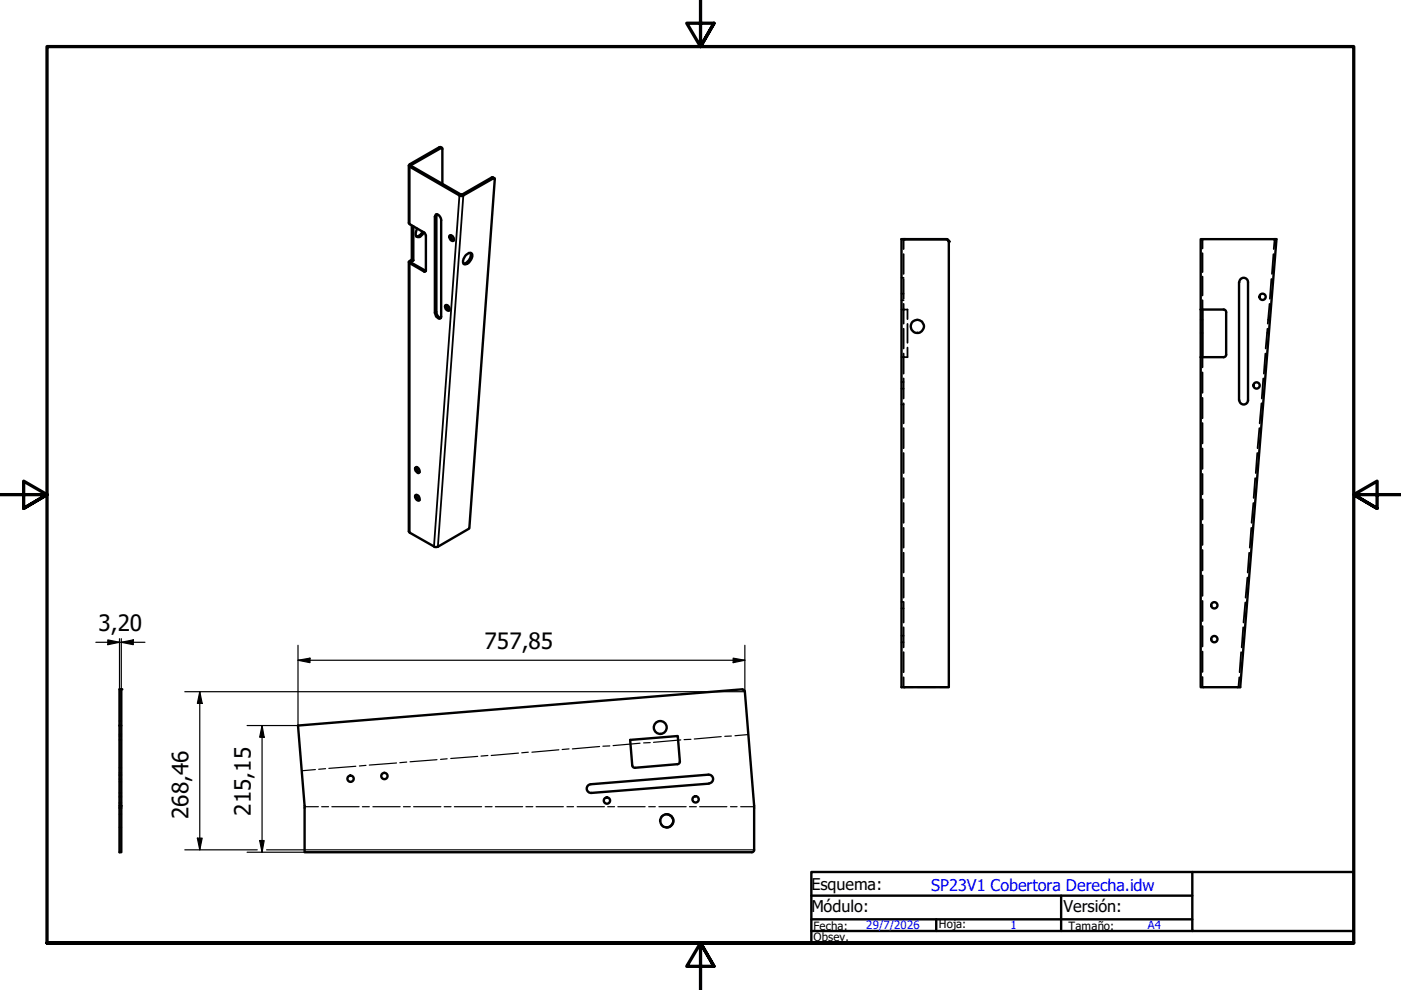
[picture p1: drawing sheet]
<svg xmlns="http://www.w3.org/2000/svg" width="297mm" height="210mm" viewBox="0 0 297 210" stroke-linecap="round" stroke-linejoin="round" font-family="sans-serif">
<!-- layer: Oculto (ISO) -->
<g fill="none" stroke="#000" stroke-width=".38">
<path d="M191.1 58.9h.2M191.4 58.9h.2M191.6 50.7v2.1M191.6 53.9v4.2M191.6 59.2v4.1M200.7 50.7l.2 .1M201.1 51l.1 .2M255 50.7v2M255 53.7v4M255 58.6v4M269.6 59.2l-.4 4.1M270 53.9l-.3 4.2"/>
<path d="M270.3 50.7l-.2 2.1M191.1 65.6h.2M191.1 75.7h.2M191.1 63.7h.2M191.1 62.3h.2M191.4 65.6h.2M191.4 75.7h.2M191.4 63.7h.2M191.4 62.3h.2M191.6 64.4v4.2M191.6 69.7v4.2M191.6 75v4.2"/>
<path d="M191.7 65.6h.3M191.7 75.7h.3M192.2 65.6h.2v2.1M192.4 68.7v4M192.4 73.7v2h-.2M254.6 67.8h.1M254.6 70.6h.1M254.8 67.8h.2M254.8 70.6h.2M255 63.7v1.9M255 75.7v2.2M255 79v4.3"/>
<path d="M268.3 75l-.3 4.2M268.7 70.6h.1M268.7 69.7l-.3 4.2M268.9 67.8h.1M268.9 70.6h.1M269.1 67.8h.1M269.2 64.4l-.4 4.2M191.1 82.4h.2M191.1 81h.2M191.1 85.8h.2M191.4 82.4h.2M191.4 81h.2"/>
<path d="M191.4 85.8h.2M191.6 80.2v4.3M191.6 85.5v4.3M191.6 90.8v4.2M191.6 96v4.3M255 84.4v4.3M255 89.7v4.3M255 95.1v4.3M266.6 96l-.3 4.3M267 90.8l-.4 4.2M267.5 85.5l-.4 4.3M267.8 80.2l-.3 4.3"/>
<path d="M191.6 101.4v4.2M191.6 106.7v4.1M191.6 111.9v4.2M191.6 117.2v4.2M255 100.5v4.3M255 105.9v4.2M255 111.2v4.3M255 116.6v4.3M264.9 117.2l-.4 4.2M265.3 111.9l-.3 4.2M265.7 106.7l-.3 4.1M266.1 101.4l-.3 4.2"/>
<path d="M191.1 129h.2M191.1 127.6h.2M191.1 136.2h.2M191.1 134.8h.2M191.4 129h.2M191.4 127.6h.2M191.4 136.2h.2M191.4 134.8h.2M191.6 122.5v4.2M191.6 127.7v4.3M191.6 133v4.3M191.6 138.3v4.2"/>
<path d="M255 122v4.3M255 127.4v4.3M255 132.8v4.3M255 138.1v4.4M263.1 138.3l-.3 4.2M263.6 133l-.3 4.3M264 127.7l-.3 4.3M264.5 122.5l-.4 4.2M25.3 156.1h.2M25.3 156.9h.2M25.3 155.7h.2M25.3 152.9h.2"/>
<path d="M25.6 156.1h.1M25.6 156.9h.1M25.6 155.7h.1M25.6 152.9h.1M191.1 145.7h.2M191.6 143.6v2.1h-.2M191.8 145.7h1.8M194.6 145.7h3.7M199.3 145.7h1.9M255 143.5v2.2M262.4 145.7h.1M262.5 145.7h.1"/>
<path d="M262.6 145.7h.1M262.8 143.6l-.2 2.1M262.8 145.7h.2M25.3 162.8h.2M25.3 163.9h.2M25.3 165.2h.2M25.3 164.4h.2M25.3 165.8h.2M25.3 169h.2M25.3 170.4h.2M25.3 168.8h.2M25.3 170.2h.2"/>
<path d="M25.3 168.1h.2M25.3 164.2h.2M25.3 172.6h.2M25.3 175.4h.2M25.6 162.8h.1M25.6 163.9h.1M25.6 165.2h.1M25.6 164.4h.1M25.6 165.8h.1M25.6 169h.1M25.6 170.4h.1M25.6 168.8h.1"/>
<path d="M25.6 170.2h.1M25.6 168.1h.1M25.6 164.2h.1M25.6 172.6h.1M25.6 175.4h.1M140.1 174.7l.5 .5 .8 .2M141.4 172.6l-.8 .3-.5 .4"/>
</g>
<!-- layer: Visible (ISO) -->
<g fill="none" stroke="#000" stroke-width=".51">
<path d="M86.7 35.1v12.2l.2 .2 3.1 1.9 .3 .5v7.5l-.3 .2-3.1-1.8-.2-.3 .6-.5M93.7 31.3l-.5-.1-6.3 3.6-.2 .3 .2 .2 10.5 6.1M93.8 39v-7.5l-.1-.2-6.6 3.7v.2l10.6 6M104.8 37.8l-.3-.2h-.2l-6.3 3.6M87.3 47.9v7.1l.3 .2M87.6 55.2l-.5 .3v.2l3.2 1.7M87.6 48v7.2M88.5 48.5a1.23 1.23 0 0 0 0 1.8 1.43 1.43 0 0 0 1.4-1M89.6 49.1a1.67 1.67 0 0 1-1.3 1M92.5 45.4a1.21 1.21 0 0 1 1 1.3v20.4a.41 .41 0 0 1-.2 .4 .41 .41 0 0 1-.5-.2l-.3-.2-.3-.8v-20.4zM92.6 45.4l-.1 20.7a1.37 1.37 0 0 0 1 1.3M95.3 49.9a.73 .73 0 0 1 .8 .3 .73 .73 0 0 1 0 .9 .85 .85 0 0 1-.8-1.2z"/>
<path d="M95.6 49.9a.94 .94 0 0 0 .6 1.1M97.4 41.4l.3 .2 .5-.2M97.7 41.2h.3M97.7 41.2l-.3 .2M98 41.2l.2 .2M98.2 41.4l6.4-3.6 .3 .1-5.4 74.1-6.9 4-.5-.1-5.2-3-.2-.2v-57.2M98.7 54.2l.2-.2a.72 .72 0 0 1 1.2 0 1.98 1.98 0 0 1-1.7 2 1.35 1.35 0 0 1 .3-1.8zM99.8 53.6a2 2 0 0 1-1.5 2.3M191.1 50.7v95h10.1v-94.5l-.2-.3-.3-.2M191.1 50.7h.7M191.6 50.7h.2M200.7 50.7h-8.9h8.9"/>
<path d="M262.7 59.9v25M262.8 59.8a.92 .92 0 0 1 .9-.9 .92 .92 0 0 1 .9 1v24.9a.92 .92 0 0 1-.9 1 .92 .92 0 0 1-.9-1M270.1 50.7h.5l-7.6 95h-8.4v-70M270.1 50.7h-15.5v14.9M270.1 50.7h.5M94.4 64.7a.67 .67 0 0 1 .8 .4 .67 .67 0 0 1-.1 .8 .83 .83 0 0 1-.7-1.2zM94.7 64.7a.94 .94 0 0 0 .6 1.1M254.6 65.6h4.9M254.6 75.7h4.9M254.6 65.6v10.1M255 65.6v10.1M259.4 65.6l.3 .1 .3 .5"/>
<path d="M260 66.2v9l-.1 .3-.5 .2M88.1 99.2a.72 .72 0 0 1 .7 .2 .72 .72 0 0 1 .2 .7l-.1 .1a.55 .55 0 0 1-.8-.5zM88.3 99a.94 .94 0 0 0 .7 1.1M88.1 104.9a.75 .75 0 0 1 .7 .4 .75 .75 0 0 1 0 .8 .83 .83 0 0 1-.7-1.2zM88.3 104.9a.94 .94 0 0 0 .7 1.1M25.3 153.8h.4v-7.7h-.4v24.8M25.7 153.8v17.1M157.4 146.2l.3 .1 .2 .4 2 24.2v9.3M157.4 146.1l-94.2 7.7 1.4 17.1v9.8h94.8M25.3 171.3v9.4h.4v-9.4M25.3 170.9h.4v.4h-.4zM134.6 162.8l-.5-.2-.1-.3-.4-5.4 10.1-.8 .4 5.3-.2 .5-9.2 .9"/>
<path d="M141.4 172.6a1.4 1.4 0 0 1 1.4 1.4 1.4 1.4 0 0 1-1.4 1.4M150.2 164.2l-24.9 2.1M150.2 164.2a.92 .92 0 0 1 1 .9 .92 .92 0 0 1-.9 1M150.3 166.2l-24.9 1.9a.92 .92 0 0 1-1-.8 .92 .92 0 0 1 .8-1M159.9 180.2l-.1 .3-.4 .2"/>
<circle cx="194.5" cy="69.2" r="1.38"/>
<circle cx="267.7" cy="62.9" r=".67"/>
<circle cx="266.4" cy="81.7" r=".67"/>
<circle cx="257.5" cy="128.3" r=".67"/>
<circle cx="257.5" cy="135.5" r=".67"/>
<circle cx="140" cy="154.2" r="1.37"/>
<circle cx="74.3" cy="165.1" r=".67"/>
<circle cx="81.5" cy="164.5" r=".67"/>
<circle cx="128.7" cy="169.7" r=".67"/>
<circle cx="141.3" cy="174.1" r="1.39"/>
<circle cx="147.5" cy="169.5" r=".67"/>
</g>
<g fill="#000">
<circle cx="191.8" cy="50.7" r=".25"/>
<circle cx="201.2" cy="51.2" r=".25"/>
<circle cx="25.7" cy="146.1" r=".25"/>
</g>
<!-- layer: Visible fina (ISO) -->
<path d="M86.9 34.8l.2 .2-.2 .3v12.2M93.2 31.2l.3 .2M104.3 37.6l.3 .2M86.9 55.8v57.1M87.1 55.5v.2M90.2 57.4l-.3 .2M92.5 45.8l-.3 .1M97.4 41.4l-5.4 74.5M98.2 41.4l-5.4 74.5M92.5 66.1l-.3 .2" fill="none" stroke="#000" stroke-width=".38"/>
<!-- layer: Oculto (ISO) -->
<g fill="#000">
<circle cx="141.4" cy="172.6" r=".19"/>
<circle cx="141.4" cy="175.4" r=".19"/>
</g>
<!-- layer: Eje de pliegue (ISO) -->
<g fill="none" stroke="#000" stroke-width=".25">
<path d="M109.9 159.7l-5.8 .5M112 159.5l-1.4 .1M118.5 159l-5.7 .5M120.6 158.8l-1.4 .1M127.1 158.3l-5.8 .5M129.3 158.2h-1.5M135.7 157.6l-5.7 .5M137.9 157.5h-1.4M144.3 156.9l-5.7 .5M146.5 156.8h-1.5M152.9 156.2l-5.7 .5M155.1 156.1h-1.4"/>
<path d="M158.7 155.7l-2.9 .3M64.6 171h2.9M66.9 163.2l-2.9 .2M68.2 171h1.5M69 163l-1.4 .1M70.4 171h5.7M75.4 162.5l-5.7 .4M76.8 171h1.5M77.6 162.3l-1.4 .1M79.1 171h5.7M84.1 161.8l-5.8 .4M85.5 171h1.5"/>
<path d="M86.2 161.6l-1.4 .1M87.7 171h5.8M92.6 161.1l-5.7 .4M94.2 171h1.4M94.8 160.9l-1.4 .1M96.3 171h5.8M101.3 160.4l-5.7 .4M102.9 171h1.4M103.4 160.2l-1.4 .1M105 171h5.8M111.5 171h1.5M113.7 171h5.7"/>
<path d="M120.2 171h1.4M122.4 171h5.7M128.8 171h1.5M131 171h5.8M137.5 171h1.4M139.7 171h5.8M146.2 171h1.4M148.3 171h5.8M154.9 171h1.4M157 171h2.9"/>
</g>
<!-- layer: Borde (ISO) -->
<path d="M148.5 -.1v10l-2.9-5h5.8l-2.9 5 2.9-5M0 104.9h10l-5-2.9v5.8l5-2.9-5 2.9M297 104.9h-10l5-2.9v5.8l-5-2.9 5 2.9M10 199.9v-190h277v190h-277h277M151.4 204.9l-2.9-5 2.9 5h-5.8l2.9-5v10" fill="none" stroke="#000" stroke-width=".7"/>
<path d="M172 184.9h115v15h-115zM172 197.4h80.8M172 194.9h80.8M172 189.9h80.8M198.5 194.9v2.5M225 189.9v7.5M252.8 184.9v12.5h34.2" fill="none" stroke="#000" stroke-width=".51"/>
<!-- layer: Cota (ISO) -->
<g fill="none" stroke="#000" stroke-width=".25">
<path d="M20.3 136.2h10.4M22.9 135.7l2.4 .5-2.4 .5zM25.3 135.4v10.7M25.7 136.2l2.6-.5v1zM25.7 135.4v10.7M63.2 140l2.5-.5v1zM63.2 136.8v17h-10.8M63.2 140h94.7M155.4 139.5l2.5 .5-2.5 .5zM157.9 136.8v9.9h-118.7M42.4 146.7l.5 2.4h-1.1zM42.4 146.7v33.5"/>
<path d="M55.6 153.8l.4 2.5h-.9zM55.6 153.8v26.9M41.8 177.7h1.1l-.5 2.5zM55.1 178.2h.9l-.4 2.5zM39.2 180.2h15.3M52.4 180.7h12.2M56.5 180.2h103.4"/>
</g>
<g fill="#000">
<path d="M22.9 135.7l2.4 .5-2.4 .5z" fill-rule="evenodd"/>
<path d="M25.7 136.2l2.6-.5v1z" fill-rule="evenodd"/>
<path d="M63.2 140l2.5-.5v1z" fill-rule="evenodd"/>
<path d="M42.4 146.7l.5 2.4h-1.1z" fill-rule="evenodd"/>
<path d="M55.6 153.8l.4 2.5h-.9z" fill-rule="evenodd"/>
<path d="M155.4 139.5l2.5 .5-2.5 .5z" fill-rule="evenodd"/>
<path d="M41.8 177.7h1.1l-.5 2.5z" fill-rule="evenodd"/>
<path d="M55.1 178.2h.9l-.4 2.5z" fill-rule="evenodd"/>
</g>
<g font-size="4.8">
<text x="20.9" y="133.8">3,20</text>
<text x="102.7" y="137.6">757,85</text>
<text x="39.9" y="173.7" transform="rotate(-90 39.9 173.7)">268,46</text>
<text x="53.1" y="172.9" transform="rotate(-90 53.1 172.9)">215,15</text>
</g>
<g font-size="3.4">
<text x="172" y="188.7">Esquema:</text>
<text x="172" y="193.5">Módulo:</text>
<text x="225.5" y="193.5">Versión:</text>
</g>
<text font-size="3.4" fill="#00f" x="197.4" y="188.8">SP23V1 Cobertora Derecha.idw</text>
<g font-size="2.4">
<text x="172.5" y="197.2">Fecha:</text>
<text x="199.1" y="196.8">Hoja:</text>
<text x="226.6" y="197.1">Tamaño:</text>
<text x="172.5" y="199.6">Obsev.</text>
</g>
<g font-size="2.4" fill="#00f">
<text x="183.6" y="197">29/7/2026</text>
<text x="214.2" y="196.9">1</text>
<text x="243.4" y="197">A4</text>
</g>
</svg>
